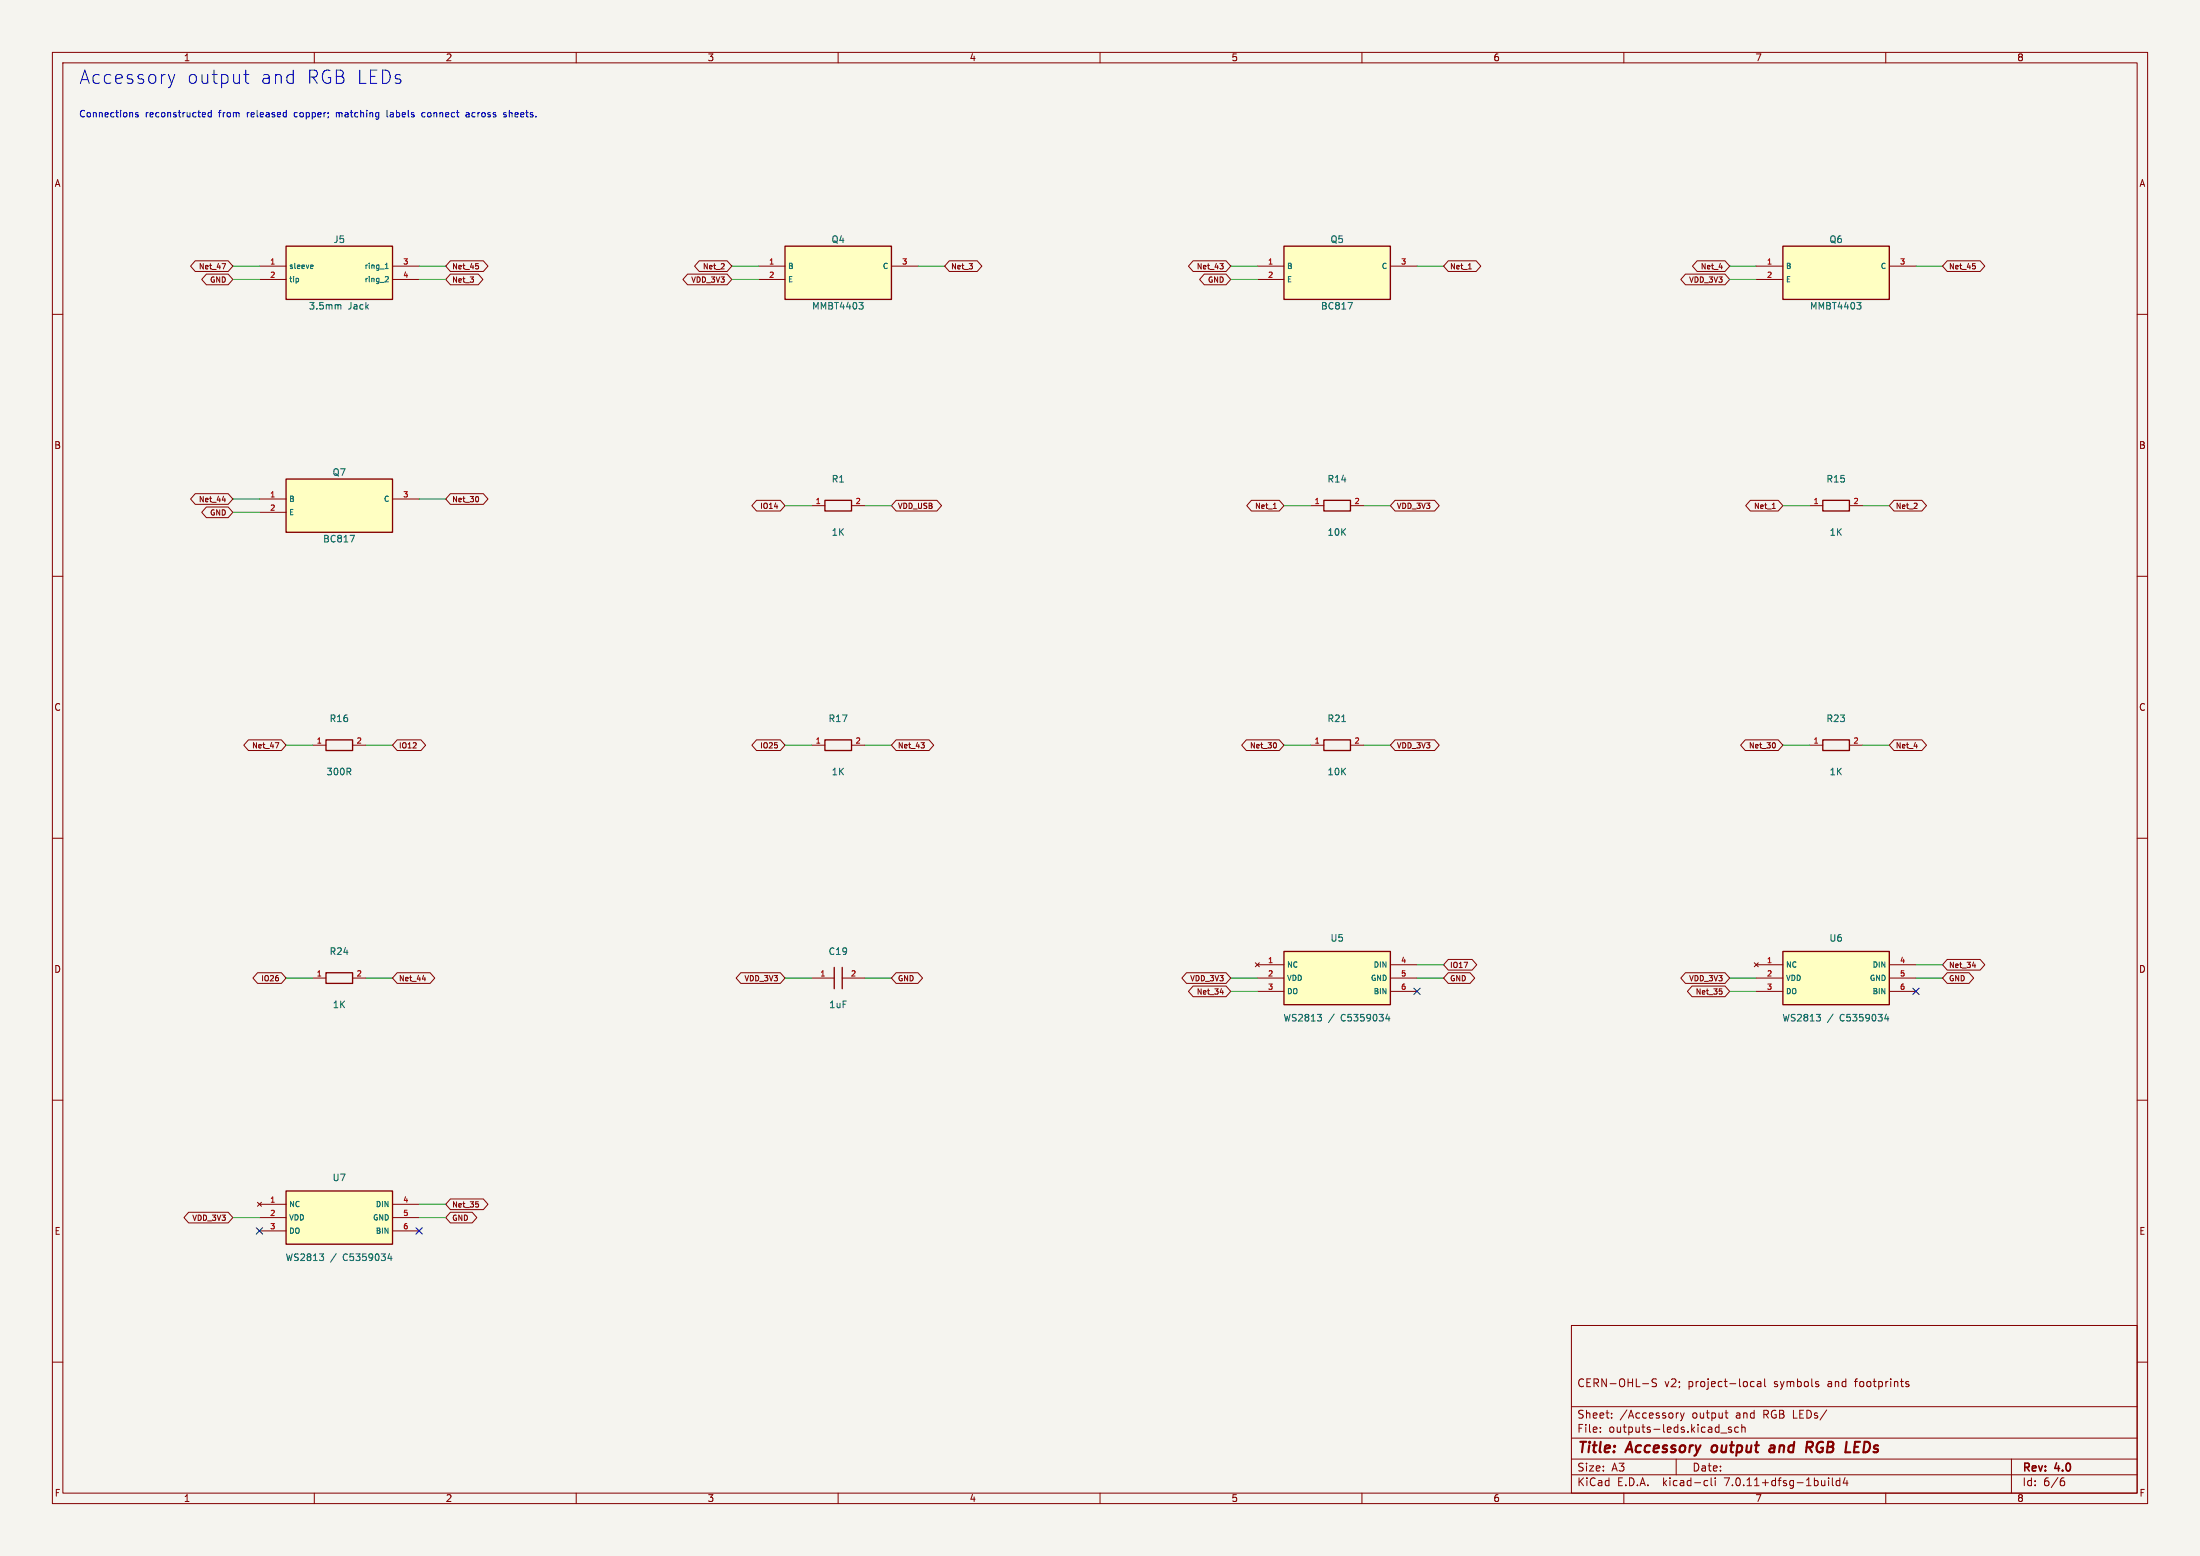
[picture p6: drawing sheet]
(kicad_sch (version 20230121) (generator eeschema) (paper "A3") (title_block (title "Accessory output and RGB LEDs") (rev "4.0") (comment 1 "CERN-OHL-S v2; project-local symbols and footprints")) (lib_symbols (symbol "DTT_Production:J5" (pin_names (offset 0.508)) (in_bom yes) (on_board yes) (property "Reference" "J" (at 0 4 0) (effects (font (size 1.27 1.27)))) (property "Value" "3.5mm Jack" (at 0 -4 0) (effects (font (size 1.27 1.27)))) (symbol "J5_0_1" (rectangle (start -10.16 5.08) (end 10.16 -5.08) (stroke (width 0.254) (type default)) (fill (type background)))) (symbol "J5_1_1" (pin passive line (at -15.24 1.27 0) (length 5.08) (name "sleeve" (effects (font (size 1.016 1.016)))) (number "1" (effects (font (size 1.016 1.016)))))(pin passive line (at -15.24 -1.27 0) (length 5.08) (name "tip" (effects (font (size 1.016 1.016)))) (number "2" (effects (font (size 1.016 1.016)))))(pin passive line (at 15.24 1.27 180) (length 5.08) (name "ring_1" (effects (font (size 1.016 1.016)))) (number "3" (effects (font (size 1.016 1.016)))))(pin passive line (at 15.24 -1.27 180) (length 5.08) (name "ring_2" (effects (font (size 1.016 1.016)))) (number "4" (effects (font (size 1.016 1.016)))))))(symbol "DTT_Production:Q4" (pin_names (offset 0.508)) (in_bom yes) (on_board yes) (property "Reference" "Q" (at 0 4 0) (effects (font (size 1.27 1.27)))) (property "Value" "MMBT4403" (at 0 -4 0) (effects (font (size 1.27 1.27)))) (symbol "Q4_0_1" (rectangle (start -10.16 5.08) (end 10.16 -5.08) (stroke (width 0.254) (type default)) (fill (type background)))) (symbol "Q4_1_1" (pin passive line (at -15.24 1.27 0) (length 5.08) (name "B" (effects (font (size 1.016 1.016)))) (number "1" (effects (font (size 1.016 1.016)))))(pin passive line (at -15.24 -1.27 0) (length 5.08) (name "E" (effects (font (size 1.016 1.016)))) (number "2" (effects (font (size 1.016 1.016)))))(pin passive line (at 15.24 1.27 180) (length 5.08) (name "C" (effects (font (size 1.016 1.016)))) (number "3" (effects (font (size 1.016 1.016)))))))(symbol "DTT_Production:Q5" (pin_names (offset 0.508)) (in_bom yes) (on_board yes) (property "Reference" "Q" (at 0 4 0) (effects (font (size 1.27 1.27)))) (property "Value" "BC817" (at 0 -4 0) (effects (font (size 1.27 1.27)))) (symbol "Q5_0_1" (rectangle (start -10.16 5.08) (end 10.16 -5.08) (stroke (width 0.254) (type default)) (fill (type background)))) (symbol "Q5_1_1" (pin passive line (at -15.24 1.27 0) (length 5.08) (name "B" (effects (font (size 1.016 1.016)))) (number "1" (effects (font (size 1.016 1.016)))))(pin passive line (at -15.24 -1.27 0) (length 5.08) (name "E" (effects (font (size 1.016 1.016)))) (number "2" (effects (font (size 1.016 1.016)))))(pin passive line (at 15.24 1.27 180) (length 5.08) (name "C" (effects (font (size 1.016 1.016)))) (number "3" (effects (font (size 1.016 1.016)))))))(symbol "DTT_Production:Q6" (pin_names (offset 0.508)) (in_bom yes) (on_board yes) (property "Reference" "Q" (at 0 4 0) (effects (font (size 1.27 1.27)))) (property "Value" "MMBT4403" (at 0 -4 0) (effects (font (size 1.27 1.27)))) (symbol "Q6_0_1" (rectangle (start -10.16 5.08) (end 10.16 -5.08) (stroke (width 0.254) (type default)) (fill (type background)))) (symbol "Q6_1_1" (pin passive line (at -15.24 1.27 0) (length 5.08) (name "B" (effects (font (size 1.016 1.016)))) (number "1" (effects (font (size 1.016 1.016)))))(pin passive line (at -15.24 -1.27 0) (length 5.08) (name "E" (effects (font (size 1.016 1.016)))) (number "2" (effects (font (size 1.016 1.016)))))(pin passive line (at 15.24 1.27 180) (length 5.08) (name "C" (effects (font (size 1.016 1.016)))) (number "3" (effects (font (size 1.016 1.016)))))))(symbol "DTT_Production:Q7" (pin_names (offset 0.508)) (in_bom yes) (on_board yes) (property "Reference" "Q" (at 0 4 0) (effects (font (size 1.27 1.27)))) (property "Value" "BC817" (at 0 -4 0) (effects (font (size 1.27 1.27)))) (symbol "Q7_0_1" (rectangle (start -10.16 5.08) (end 10.16 -5.08) (stroke (width 0.254) (type default)) (fill (type background)))) (symbol "Q7_1_1" (pin passive line (at -15.24 1.27 0) (length 5.08) (name "B" (effects (font (size 1.016 1.016)))) (number "1" (effects (font (size 1.016 1.016)))))(pin passive line (at -15.24 -1.27 0) (length 5.08) (name "E" (effects (font (size 1.016 1.016)))) (number "2" (effects (font (size 1.016 1.016)))))(pin passive line (at 15.24 1.27 180) (length 5.08) (name "C" (effects (font (size 1.016 1.016)))) (number "3" (effects (font (size 1.016 1.016)))))))(symbol "DTT_Production:R1" (pin_names (offset 0.508)) (in_bom yes) (on_board yes) (property "Reference" "R" (at 0 4 0) (effects (font (size 1.27 1.27)))) (property "Value" "1K" (at 0 -4 0) (effects (font (size 1.27 1.27)))) (symbol "R1_0_1" (rectangle (start -2.54 1.016) (end 2.54 -1.016) (stroke (width 0.254) (type default)) (fill (type none)))) (symbol "R1_1_1" (pin passive line (at -5.08 0 0) (length 2.54) (name "~" (effects (font (size 1.016 1.016)))) (number "1" (effects (font (size 1.016 1.016)))))(pin passive line (at 5.08 0 180) (length 2.54) (name "~" (effects (font (size 1.016 1.016)))) (number "2" (effects (font (size 1.016 1.016)))))))(symbol "DTT_Production:R14" (pin_names (offset 0.508)) (in_bom yes) (on_board yes) (property "Reference" "R" (at 0 4 0) (effects (font (size 1.27 1.27)))) (property "Value" "10K" (at 0 -4 0) (effects (font (size 1.27 1.27)))) (symbol "R14_0_1" (rectangle (start -2.54 1.016) (end 2.54 -1.016) (stroke (width 0.254) (type default)) (fill (type none)))) (symbol "R14_1_1" (pin passive line (at -5.08 0 0) (length 2.54) (name "~" (effects (font (size 1.016 1.016)))) (number "1" (effects (font (size 1.016 1.016)))))(pin passive line (at 5.08 0 180) (length 2.54) (name "~" (effects (font (size 1.016 1.016)))) (number "2" (effects (font (size 1.016 1.016)))))))(symbol "DTT_Production:R15" (pin_names (offset 0.508)) (in_bom yes) (on_board yes) (property "Reference" "R" (at 0 4 0) (effects (font (size 1.27 1.27)))) (property "Value" "1K" (at 0 -4 0) (effects (font (size 1.27 1.27)))) (symbol "R15_0_1" (rectangle (start -2.54 1.016) (end 2.54 -1.016) (stroke (width 0.254) (type default)) (fill (type none)))) (symbol "R15_1_1" (pin passive line (at -5.08 0 0) (length 2.54) (name "~" (effects (font (size 1.016 1.016)))) (number "1" (effects (font (size 1.016 1.016)))))(pin passive line (at 5.08 0 180) (length 2.54) (name "~" (effects (font (size 1.016 1.016)))) (number "2" (effects (font (size 1.016 1.016)))))))(symbol "DTT_Production:R16" (pin_names (offset 0.508)) (in_bom yes) (on_board yes) (property "Reference" "R" (at 0 4 0) (effects (font (size 1.27 1.27)))) (property "Value" "300R" (at 0 -4 0) (effects (font (size 1.27 1.27)))) (symbol "R16_0_1" (rectangle (start -2.54 1.016) (end 2.54 -1.016) (stroke (width 0.254) (type default)) (fill (type none)))) (symbol "R16_1_1" (pin passive line (at -5.08 0 0) (length 2.54) (name "~" (effects (font (size 1.016 1.016)))) (number "1" (effects (font (size 1.016 1.016)))))(pin passive line (at 5.08 0 180) (length 2.54) (name "~" (effects (font (size 1.016 1.016)))) (number "2" (effects (font (size 1.016 1.016)))))))(symbol "DTT_Production:R17" (pin_names (offset 0.508)) (in_bom yes) (on_board yes) (property "Reference" "R" (at 0 4 0) (effects (font (size 1.27 1.27)))) (property "Value" "1K" (at 0 -4 0) (effects (font (size 1.27 1.27)))) (symbol "R17_0_1" (rectangle (start -2.54 1.016) (end 2.54 -1.016) (stroke (width 0.254) (type default)) (fill (type none)))) (symbol "R17_1_1" (pin passive line (at -5.08 0 0) (length 2.54) (name "~" (effects (font (size 1.016 1.016)))) (number "1" (effects (font (size 1.016 1.016)))))(pin passive line (at 5.08 0 180) (length 2.54) (name "~" (effects (font (size 1.016 1.016)))) (number "2" (effects (font (size 1.016 1.016)))))))(symbol "DTT_Production:R21" (pin_names (offset 0.508)) (in_bom yes) (on_board yes) (property "Reference" "R" (at 0 4 0) (effects (font (size 1.27 1.27)))) (property "Value" "10K" (at 0 -4 0) (effects (font (size 1.27 1.27)))) (symbol "R21_0_1" (rectangle (start -2.54 1.016) (end 2.54 -1.016) (stroke (width 0.254) (type default)) (fill (type none)))) (symbol "R21_1_1" (pin passive line (at -5.08 0 0) (length 2.54) (name "~" (effects (font (size 1.016 1.016)))) (number "1" (effects (font (size 1.016 1.016)))))(pin passive line (at 5.08 0 180) (length 2.54) (name "~" (effects (font (size 1.016 1.016)))) (number "2" (effects (font (size 1.016 1.016)))))))(symbol "DTT_Production:R23" (pin_names (offset 0.508)) (in_bom yes) (on_board yes) (property "Reference" "R" (at 0 4 0) (effects (font (size 1.27 1.27)))) (property "Value" "1K" (at 0 -4 0) (effects (font (size 1.27 1.27)))) (symbol "R23_0_1" (rectangle (start -2.54 1.016) (end 2.54 -1.016) (stroke (width 0.254) (type default)) (fill (type none)))) (symbol "R23_1_1" (pin passive line (at -5.08 0 0) (length 2.54) (name "~" (effects (font (size 1.016 1.016)))) (number "1" (effects (font (size 1.016 1.016)))))(pin passive line (at 5.08 0 180) (length 2.54) (name "~" (effects (font (size 1.016 1.016)))) (number "2" (effects (font (size 1.016 1.016)))))))(symbol "DTT_Production:R24" (pin_names (offset 0.508)) (in_bom yes) (on_board yes) (property "Reference" "R" (at 0 4 0) (effects (font (size 1.27 1.27)))) (property "Value" "1K" (at 0 -4 0) (effects (font (size 1.27 1.27)))) (symbol "R24_0_1" (rectangle (start -2.54 1.016) (end 2.54 -1.016) (stroke (width 0.254) (type default)) (fill (type none)))) (symbol "R24_1_1" (pin passive line (at -5.08 0 0) (length 2.54) (name "~" (effects (font (size 1.016 1.016)))) (number "1" (effects (font (size 1.016 1.016)))))(pin passive line (at 5.08 0 180) (length 2.54) (name "~" (effects (font (size 1.016 1.016)))) (number "2" (effects (font (size 1.016 1.016)))))))(symbol "DTT_Production:C19" (pin_names (offset 0.508)) (in_bom yes) (on_board yes) (property "Reference" "C" (at 0 4 0) (effects (font (size 1.27 1.27)))) (property "Value" "1uF" (at 0 -4 0) (effects (font (size 1.27 1.27)))) (symbol "C19_0_1" (polyline (pts (xy -0.762 -2.032) (xy -0.762 2.032)) (stroke (width 0.254) (type default)) (fill (type none)))(polyline (pts (xy 0.762 -2.032) (xy 0.762 2.032)) (stroke (width 0.254) (type default)) (fill (type none)))) (symbol "C19_1_1" (pin passive line (at -5.08 0 0) (length 4.318) (name "~" (effects (font (size 1.016 1.016)))) (number "1" (effects (font (size 1.016 1.016)))))(pin passive line (at 5.08 0 180) (length 4.318) (name "~" (effects (font (size 1.016 1.016)))) (number "2" (effects (font (size 1.016 1.016)))))))(symbol "DTT_Production:U5" (pin_names (offset 0.508)) (in_bom yes) (on_board yes) (property "Reference" "U" (at 0 4 0) (effects (font (size 1.27 1.27)))) (property "Value" "WS2813 / C5359034" (at 0 -4 0) (effects (font (size 1.27 1.27)))) (symbol "U5_0_1" (rectangle (start -10.16 5.08) (end 10.16 -5.08) (stroke (width 0.254) (type default)) (fill (type background)))) (symbol "U5_1_1" (pin no_connect line (at -15.24 2.54 0) (length 5.08) (name "NC" (effects (font (size 1.016 1.016)))) (number "1" (effects (font (size 1.016 1.016)))))(pin power_in line (at -15.24 0.0 0) (length 5.08) (name "VDD" (effects (font (size 1.016 1.016)))) (number "2" (effects (font (size 1.016 1.016)))))(pin output line (at -15.24 -2.54 0) (length 5.08) (name "DO" (effects (font (size 1.016 1.016)))) (number "3" (effects (font (size 1.016 1.016)))))(pin input line (at 15.24 2.54 180) (length 5.08) (name "DIN" (effects (font (size 1.016 1.016)))) (number "4" (effects (font (size 1.016 1.016)))))(pin power_in line (at 15.24 0.0 180) (length 5.08) (name "GND" (effects (font (size 1.016 1.016)))) (number "5" (effects (font (size 1.016 1.016)))))(pin input line (at 15.24 -2.54 180) (length 5.08) (name "BIN" (effects (font (size 1.016 1.016)))) (number "6" (effects (font (size 1.016 1.016)))))))(symbol "DTT_Production:U6" (pin_names (offset 0.508)) (in_bom yes) (on_board yes) (property "Reference" "U" (at 0 4 0) (effects (font (size 1.27 1.27)))) (property "Value" "WS2813 / C5359034" (at 0 -4 0) (effects (font (size 1.27 1.27)))) (symbol "U6_0_1" (rectangle (start -10.16 5.08) (end 10.16 -5.08) (stroke (width 0.254) (type default)) (fill (type background)))) (symbol "U6_1_1" (pin no_connect line (at -15.24 2.54 0) (length 5.08) (name "NC" (effects (font (size 1.016 1.016)))) (number "1" (effects (font (size 1.016 1.016)))))(pin power_in line (at -15.24 0.0 0) (length 5.08) (name "VDD" (effects (font (size 1.016 1.016)))) (number "2" (effects (font (size 1.016 1.016)))))(pin output line (at -15.24 -2.54 0) (length 5.08) (name "DO" (effects (font (size 1.016 1.016)))) (number "3" (effects (font (size 1.016 1.016)))))(pin input line (at 15.24 2.54 180) (length 5.08) (name "DIN" (effects (font (size 1.016 1.016)))) (number "4" (effects (font (size 1.016 1.016)))))(pin power_in line (at 15.24 0.0 180) (length 5.08) (name "GND" (effects (font (size 1.016 1.016)))) (number "5" (effects (font (size 1.016 1.016)))))(pin input line (at 15.24 -2.54 180) (length 5.08) (name "BIN" (effects (font (size 1.016 1.016)))) (number "6" (effects (font (size 1.016 1.016)))))))(symbol "DTT_Production:U7" (pin_names (offset 0.508)) (in_bom yes) (on_board yes) (property "Reference" "U" (at 0 4 0) (effects (font (size 1.27 1.27)))) (property "Value" "WS2813 / C5359034" (at 0 -4 0) (effects (font (size 1.27 1.27)))) (symbol "U7_0_1" (rectangle (start -10.16 5.08) (end 10.16 -5.08) (stroke (width 0.254) (type default)) (fill (type background)))) (symbol "U7_1_1" (pin no_connect line (at -15.24 2.54 0) (length 5.08) (name "NC" (effects (font (size 1.016 1.016)))) (number "1" (effects (font (size 1.016 1.016)))))(pin power_in line (at -15.24 0.0 0) (length 5.08) (name "VDD" (effects (font (size 1.016 1.016)))) (number "2" (effects (font (size 1.016 1.016)))))(pin output line (at -15.24 -2.54 0) (length 5.08) (name "DO" (effects (font (size 1.016 1.016)))) (number "3" (effects (font (size 1.016 1.016)))))(pin input line (at 15.24 2.54 180) (length 5.08) (name "DIN" (effects (font (size 1.016 1.016)))) (number "4" (effects (font (size 1.016 1.016)))))(pin power_in line (at 15.24 0.0 180) (length 5.08) (name "GND" (effects (font (size 1.016 1.016)))) (number "5" (effects (font (size 1.016 1.016)))))(pin input line (at 15.24 -2.54 180) (length 5.08) (name "BIN" (effects (font (size 1.016 1.016)))) (number "6" (effects (font (size 1.016 1.016)))))))) (text "Accessory output and RGB LEDs" (at 15 15 0) (effects (font (size 2.54 2.54)) (justify left)))(text "Connections reconstructed from released copper; matching labels connect across sheets." (at 15 22 0) (effects (font (size 1.27 1.27)) (justify left)))(symbol (lib_id "DTT_Production:J5") (at 64.77 52.07 0) (unit 1) (in_bom yes) (on_board yes) (dnp no) (property "Reference" "J5" (at 64.77 45.72 0) (effects (font (size 1.27 1.27))))(property "Value" "3.5mm Jack" (at 64.77 58.42 0) (effects (font (size 1.27 1.27))))(property "Footprint" "217A_dttrainer_rev4:J5" (at 64.77 52.07 0) (effects (font (size 1.27 1.27)) hide))(property "Datasheet" "" (at 64.77 52.07 0) (effects (font (size 1.27 1.27)) hide))(property "LCSC" "C431535" (at 64.77 52.07 0) (effects (font (size 1.27 1.27)) hide)) (pin "1")(pin "2")(pin "3")(pin "4"))(wire (pts (xy 49.53 50.8) (xy 44.45 50.8)) (stroke (width 0) (type default)))(global_label "Net_47" (shape bidirectional) (at 44.45 50.8 180) (effects (font (size 1.016 1.016)) (justify right)) (property "Intersheetrefs" "${INTERSHEET_REFS}" (at 44.45 50.8 0) (effects (font (size 1.27 1.27)) hide)))(wire (pts (xy 49.53 53.34) (xy 44.45 53.34)) (stroke (width 0) (type default)))(global_label "GND" (shape bidirectional) (at 44.45 53.34 180) (effects (font (size 1.016 1.016)) (justify right)) (property "Intersheetrefs" "${INTERSHEET_REFS}" (at 44.45 53.34 0) (effects (font (size 1.27 1.27)) hide)))(wire (pts (xy 80.01 50.8) (xy 85.09 50.8)) (stroke (width 0) (type default)))(global_label "Net_45" (shape bidirectional) (at 85.09 50.8 0) (effects (font (size 1.016 1.016)) (justify left)) (property "Intersheetrefs" "${INTERSHEET_REFS}" (at 85.09 50.8 0) (effects (font (size 1.27 1.27)) hide)))(wire (pts (xy 80.01 53.34) (xy 85.09 53.34)) (stroke (width 0) (type default)))(global_label "Net_3" (shape bidirectional) (at 85.09 53.34 0) (effects (font (size 1.016 1.016)) (justify left)) (property "Intersheetrefs" "${INTERSHEET_REFS}" (at 85.09 53.34 0) (effects (font (size 1.27 1.27)) hide)))(symbol (lib_id "DTT_Production:Q4") (at 160.02 52.07 0) (unit 1) (in_bom yes) (on_board yes) (dnp no) (property "Reference" "Q4" (at 160.02 45.72 0) (effects (font (size 1.27 1.27))))(property "Value" "MMBT4403" (at 160.02 58.42 0) (effects (font (size 1.27 1.27))))(property "Footprint" "217A_dttrainer_rev4:Q4" (at 160.02 52.07 0) (effects (font (size 1.27 1.27)) hide))(property "Datasheet" "" (at 160.02 52.07 0) (effects (font (size 1.27 1.27)) hide))(property "LCSC" "C78864" (at 160.02 52.07 0) (effects (font (size 1.27 1.27)) hide)) (pin "1")(pin "2")(pin "3"))(wire (pts (xy 144.78 50.8) (xy 139.7 50.8)) (stroke (width 0) (type default)))(global_label "Net_2" (shape bidirectional) (at 139.7 50.8 180) (effects (font (size 1.016 1.016)) (justify right)) (property "Intersheetrefs" "${INTERSHEET_REFS}" (at 139.7 50.8 0) (effects (font (size 1.27 1.27)) hide)))(wire (pts (xy 144.78 53.34) (xy 139.7 53.34)) (stroke (width 0) (type default)))(global_label "VDD_3V3" (shape bidirectional) (at 139.7 53.34 180) (effects (font (size 1.016 1.016)) (justify right)) (property "Intersheetrefs" "${INTERSHEET_REFS}" (at 139.7 53.34 0) (effects (font (size 1.27 1.27)) hide)))(wire (pts (xy 175.26 50.8) (xy 180.34 50.8)) (stroke (width 0) (type default)))(global_label "Net_3" (shape bidirectional) (at 180.34 50.8 0) (effects (font (size 1.016 1.016)) (justify left)) (property "Intersheetrefs" "${INTERSHEET_REFS}" (at 180.34 50.8 0) (effects (font (size 1.27 1.27)) hide)))(symbol (lib_id "DTT_Production:Q5") (at 255.27 52.07 0) (unit 1) (in_bom yes) (on_board yes) (dnp no) (property "Reference" "Q5" (at 255.27 45.72 0) (effects (font (size 1.27 1.27))))(property "Value" "BC817" (at 255.27 58.42 0) (effects (font (size 1.27 1.27))))(property "Footprint" "217A_dttrainer_rev4:Q5" (at 255.27 52.07 0) (effects (font (size 1.27 1.27)) hide))(property "Datasheet" "" (at 255.27 52.07 0) (effects (font (size 1.27 1.27)) hide))(property "LCSC" "C8658" (at 255.27 52.07 0) (effects (font (size 1.27 1.27)) hide)) (pin "1")(pin "2")(pin "3"))(wire (pts (xy 240.03 50.8) (xy 234.95 50.8)) (stroke (width 0) (type default)))(global_label "Net_43" (shape bidirectional) (at 234.95 50.8 180) (effects (font (size 1.016 1.016)) (justify right)) (property "Intersheetrefs" "${INTERSHEET_REFS}" (at 234.95 50.8 0) (effects (font (size 1.27 1.27)) hide)))(wire (pts (xy 240.03 53.34) (xy 234.95 53.34)) (stroke (width 0) (type default)))(global_label "GND" (shape bidirectional) (at 234.95 53.34 180) (effects (font (size 1.016 1.016)) (justify right)) (property "Intersheetrefs" "${INTERSHEET_REFS}" (at 234.95 53.34 0) (effects (font (size 1.27 1.27)) hide)))(wire (pts (xy 270.51 50.8) (xy 275.59 50.8)) (stroke (width 0) (type default)))(global_label "Net_1" (shape bidirectional) (at 275.59 50.8 0) (effects (font (size 1.016 1.016)) (justify left)) (property "Intersheetrefs" "${INTERSHEET_REFS}" (at 275.59 50.8 0) (effects (font (size 1.27 1.27)) hide)))(symbol (lib_id "DTT_Production:Q6") (at 350.52 52.07 0) (unit 1) (in_bom yes) (on_board yes) (dnp no) (property "Reference" "Q6" (at 350.52 45.72 0) (effects (font (size 1.27 1.27))))(property "Value" "MMBT4403" (at 350.52 58.42 0) (effects (font (size 1.27 1.27))))(property "Footprint" "217A_dttrainer_rev4:Q6" (at 350.52 52.07 0) (effects (font (size 1.27 1.27)) hide))(property "Datasheet" "" (at 350.52 52.07 0) (effects (font (size 1.27 1.27)) hide))(property "LCSC" "C78864" (at 350.52 52.07 0) (effects (font (size 1.27 1.27)) hide)) (pin "1")(pin "2")(pin "3"))(wire (pts (xy 335.28 50.8) (xy 330.2 50.8)) (stroke (width 0) (type default)))(global_label "Net_4" (shape bidirectional) (at 330.2 50.8 180) (effects (font (size 1.016 1.016)) (justify right)) (property "Intersheetrefs" "${INTERSHEET_REFS}" (at 330.2 50.8 0) (effects (font (size 1.27 1.27)) hide)))(wire (pts (xy 335.28 53.34) (xy 330.2 53.34)) (stroke (width 0) (type default)))(global_label "VDD_3V3" (shape bidirectional) (at 330.2 53.34 180) (effects (font (size 1.016 1.016)) (justify right)) (property "Intersheetrefs" "${INTERSHEET_REFS}" (at 330.2 53.34 0) (effects (font (size 1.27 1.27)) hide)))(wire (pts (xy 365.76 50.8) (xy 370.84 50.8)) (stroke (width 0) (type default)))(global_label "Net_45" (shape bidirectional) (at 370.84 50.8 0) (effects (font (size 1.016 1.016)) (justify left)) (property "Intersheetrefs" "${INTERSHEET_REFS}" (at 370.84 50.8 0) (effects (font (size 1.27 1.27)) hide)))(symbol (lib_id "DTT_Production:Q7") (at 64.77 96.52 0) (unit 1) (in_bom yes) (on_board yes) (dnp no) (property "Reference" "Q7" (at 64.77 90.17 0) (effects (font (size 1.27 1.27))))(property "Value" "BC817" (at 64.77 102.87 0) (effects (font (size 1.27 1.27))))(property "Footprint" "217A_dttrainer_rev4:Q7" (at 64.77 96.52 0) (effects (font (size 1.27 1.27)) hide))(property "Datasheet" "" (at 64.77 96.52 0) (effects (font (size 1.27 1.27)) hide))(property "LCSC" "C8658" (at 64.77 96.52 0) (effects (font (size 1.27 1.27)) hide)) (pin "1")(pin "2")(pin "3"))(wire (pts (xy 49.53 95.25) (xy 44.45 95.25)) (stroke (width 0) (type default)))(global_label "Net_44" (shape bidirectional) (at 44.45 95.25 180) (effects (font (size 1.016 1.016)) (justify right)) (property "Intersheetrefs" "${INTERSHEET_REFS}" (at 44.45 95.25 0) (effects (font (size 1.27 1.27)) hide)))(wire (pts (xy 49.53 97.79) (xy 44.45 97.79)) (stroke (width 0) (type default)))(global_label "GND" (shape bidirectional) (at 44.45 97.79 180) (effects (font (size 1.016 1.016)) (justify right)) (property "Intersheetrefs" "${INTERSHEET_REFS}" (at 44.45 97.79 0) (effects (font (size 1.27 1.27)) hide)))(wire (pts (xy 80.01 95.25) (xy 85.09 95.25)) (stroke (width 0) (type default)))(global_label "Net_30" (shape bidirectional) (at 85.09 95.25 0) (effects (font (size 1.016 1.016)) (justify left)) (property "Intersheetrefs" "${INTERSHEET_REFS}" (at 85.09 95.25 0) (effects (font (size 1.27 1.27)) hide)))(symbol (lib_id "DTT_Production:R1") (at 160.02 96.52 0) (unit 1) (in_bom yes) (on_board yes) (dnp no) (property "Reference" "R1" (at 160.02 91.44 0) (effects (font (size 1.27 1.27))))(property "Value" "1K" (at 160.02 101.6 0) (effects (font (size 1.27 1.27))))(property "Footprint" "217A_dttrainer_rev4:R1" (at 160.02 96.52 0) (effects (font (size 1.27 1.27)) hide))(property "Datasheet" "" (at 160.02 96.52 0) (effects (font (size 1.27 1.27)) hide))(property "LCSC" "C14676" (at 160.02 96.52 0) (effects (font (size 1.27 1.27)) hide)) (pin "1")(pin "2"))(wire (pts (xy 154.94 96.52) (xy 149.86 96.52)) (stroke (width 0) (type default)))(global_label "IO14" (shape bidirectional) (at 149.86 96.52 180) (effects (font (size 1.016 1.016)) (justify right)) (property "Intersheetrefs" "${INTERSHEET_REFS}" (at 149.86 96.52 0) (effects (font (size 1.27 1.27)) hide)))(wire (pts (xy 165.1 96.52) (xy 170.18 96.52)) (stroke (width 0) (type default)))(global_label "VDD_USB" (shape bidirectional) (at 170.18 96.52 0) (effects (font (size 1.016 1.016)) (justify left)) (property "Intersheetrefs" "${INTERSHEET_REFS}" (at 170.18 96.52 0) (effects (font (size 1.27 1.27)) hide)))(symbol (lib_id "DTT_Production:R14") (at 255.27 96.52 0) (unit 1) (in_bom yes) (on_board yes) (dnp no) (property "Reference" "R14" (at 255.27 91.44 0) (effects (font (size 1.27 1.27))))(property "Value" "10K" (at 255.27 101.6 0) (effects (font (size 1.27 1.27))))(property "Footprint" "217A_dttrainer_rev4:R14" (at 255.27 96.52 0) (effects (font (size 1.27 1.27)) hide))(property "Datasheet" "" (at 255.27 96.52 0) (effects (font (size 1.27 1.27)) hide))(property "LCSC" "C99198" (at 255.27 96.52 0) (effects (font (size 1.27 1.27)) hide)) (pin "1")(pin "2"))(wire (pts (xy 250.19 96.52) (xy 245.11 96.52)) (stroke (width 0) (type default)))(global_label "Net_1" (shape bidirectional) (at 245.11 96.52 180) (effects (font (size 1.016 1.016)) (justify right)) (property "Intersheetrefs" "${INTERSHEET_REFS}" (at 245.11 96.52 0) (effects (font (size 1.27 1.27)) hide)))(wire (pts (xy 260.35 96.52) (xy 265.43 96.52)) (stroke (width 0) (type default)))(global_label "VDD_3V3" (shape bidirectional) (at 265.43 96.52 0) (effects (font (size 1.016 1.016)) (justify left)) (property "Intersheetrefs" "${INTERSHEET_REFS}" (at 265.43 96.52 0) (effects (font (size 1.27 1.27)) hide)))(symbol (lib_id "DTT_Production:R15") (at 350.52 96.52 0) (unit 1) (in_bom yes) (on_board yes) (dnp no) (property "Reference" "R15" (at 350.52 91.44 0) (effects (font (size 1.27 1.27))))(property "Value" "1K" (at 350.52 101.6 0) (effects (font (size 1.27 1.27))))(property "Footprint" "217A_dttrainer_rev4:R15" (at 350.52 96.52 0) (effects (font (size 1.27 1.27)) hide))(property "Datasheet" "" (at 350.52 96.52 0) (effects (font (size 1.27 1.27)) hide))(property "LCSC" "C14676" (at 350.52 96.52 0) (effects (font (size 1.27 1.27)) hide)) (pin "1")(pin "2"))(wire (pts (xy 345.44 96.52) (xy 340.36 96.52)) (stroke (width 0) (type default)))(global_label "Net_1" (shape bidirectional) (at 340.36 96.52 180) (effects (font (size 1.016 1.016)) (justify right)) (property "Intersheetrefs" "${INTERSHEET_REFS}" (at 340.36 96.52 0) (effects (font (size 1.27 1.27)) hide)))(wire (pts (xy 355.6 96.52) (xy 360.68 96.52)) (stroke (width 0) (type default)))(global_label "Net_2" (shape bidirectional) (at 360.68 96.52 0) (effects (font (size 1.016 1.016)) (justify left)) (property "Intersheetrefs" "${INTERSHEET_REFS}" (at 360.68 96.52 0) (effects (font (size 1.27 1.27)) hide)))(symbol (lib_id "DTT_Production:R16") (at 64.77 142.24 0) (unit 1) (in_bom yes) (on_board yes) (dnp no) (property "Reference" "R16" (at 64.77 137.16 0) (effects (font (size 1.27 1.27))))(property "Value" "300R" (at 64.77 147.32 0) (effects (font (size 1.27 1.27))))(property "Footprint" "217A_dttrainer_rev4:R16" (at 64.77 142.24 0) (effects (font (size 1.27 1.27)) hide))(property "Datasheet" "" (at 64.77 142.24 0) (effects (font (size 1.27 1.27)) hide))(property "LCSC" "C137637" (at 64.77 142.24 0) (effects (font (size 1.27 1.27)) hide)) (pin "1")(pin "2"))(wire (pts (xy 59.69 142.24) (xy 54.61 142.24)) (stroke (width 0) (type default)))(global_label "Net_47" (shape bidirectional) (at 54.61 142.24 180) (effects (font (size 1.016 1.016)) (justify right)) (property "Intersheetrefs" "${INTERSHEET_REFS}" (at 54.61 142.24 0) (effects (font (size 1.27 1.27)) hide)))(wire (pts (xy 69.85 142.24) (xy 74.93 142.24)) (stroke (width 0) (type default)))(global_label "IO12" (shape bidirectional) (at 74.93 142.24 0) (effects (font (size 1.016 1.016)) (justify left)) (property "Intersheetrefs" "${INTERSHEET_REFS}" (at 74.93 142.24 0) (effects (font (size 1.27 1.27)) hide)))(symbol (lib_id "DTT_Production:R17") (at 160.02 142.24 0) (unit 1) (in_bom yes) (on_board yes) (dnp no) (property "Reference" "R17" (at 160.02 137.16 0) (effects (font (size 1.27 1.27))))(property "Value" "1K" (at 160.02 147.32 0) (effects (font (size 1.27 1.27))))(property "Footprint" "217A_dttrainer_rev4:R17" (at 160.02 142.24 0) (effects (font (size 1.27 1.27)) hide))(property "Datasheet" "" (at 160.02 142.24 0) (effects (font (size 1.27 1.27)) hide))(property "LCSC" "C14676" (at 160.02 142.24 0) (effects (font (size 1.27 1.27)) hide)) (pin "1")(pin "2"))(wire (pts (xy 154.94 142.24) (xy 149.86 142.24)) (stroke (width 0) (type default)))(global_label "IO25" (shape bidirectional) (at 149.86 142.24 180) (effects (font (size 1.016 1.016)) (justify right)) (property "Intersheetrefs" "${INTERSHEET_REFS}" (at 149.86 142.24 0) (effects (font (size 1.27 1.27)) hide)))(wire (pts (xy 165.1 142.24) (xy 170.18 142.24)) (stroke (width 0) (type default)))(global_label "Net_43" (shape bidirectional) (at 170.18 142.24 0) (effects (font (size 1.016 1.016)) (justify left)) (property "Intersheetrefs" "${INTERSHEET_REFS}" (at 170.18 142.24 0) (effects (font (size 1.27 1.27)) hide)))(symbol (lib_id "DTT_Production:R21") (at 255.27 142.24 0) (unit 1) (in_bom yes) (on_board yes) (dnp no) (property "Reference" "R21" (at 255.27 137.16 0) (effects (font (size 1.27 1.27))))(property "Value" "10K" (at 255.27 147.32 0) (effects (font (size 1.27 1.27))))(property "Footprint" "217A_dttrainer_rev4:R21" (at 255.27 142.24 0) (effects (font (size 1.27 1.27)) hide))(property "Datasheet" "" (at 255.27 142.24 0) (effects (font (size 1.27 1.27)) hide))(property "LCSC" "C99198" (at 255.27 142.24 0) (effects (font (size 1.27 1.27)) hide)) (pin "1")(pin "2"))(wire (pts (xy 250.19 142.24) (xy 245.11 142.24)) (stroke (width 0) (type default)))(global_label "Net_30" (shape bidirectional) (at 245.11 142.24 180) (effects (font (size 1.016 1.016)) (justify right)) (property "Intersheetrefs" "${INTERSHEET_REFS}" (at 245.11 142.24 0) (effects (font (size 1.27 1.27)) hide)))(wire (pts (xy 260.35 142.24) (xy 265.43 142.24)) (stroke (width 0) (type default)))(global_label "VDD_3V3" (shape bidirectional) (at 265.43 142.24 0) (effects (font (size 1.016 1.016)) (justify left)) (property "Intersheetrefs" "${INTERSHEET_REFS}" (at 265.43 142.24 0) (effects (font (size 1.27 1.27)) hide)))(symbol (lib_id "DTT_Production:R23") (at 350.52 142.24 0) (unit 1) (in_bom yes) (on_board yes) (dnp no) (property "Reference" "R23" (at 350.52 137.16 0) (effects (font (size 1.27 1.27))))(property "Value" "1K" (at 350.52 147.32 0) (effects (font (size 1.27 1.27))))(property "Footprint" "217A_dttrainer_rev4:R23" (at 350.52 142.24 0) (effects (font (size 1.27 1.27)) hide))(property "Datasheet" "" (at 350.52 142.24 0) (effects (font (size 1.27 1.27)) hide))(property "LCSC" "C14676" (at 350.52 142.24 0) (effects (font (size 1.27 1.27)) hide)) (pin "1")(pin "2"))(wire (pts (xy 345.44 142.24) (xy 340.36 142.24)) (stroke (width 0) (type default)))(global_label "Net_30" (shape bidirectional) (at 340.36 142.24 180) (effects (font (size 1.016 1.016)) (justify right)) (property "Intersheetrefs" "${INTERSHEET_REFS}" (at 340.36 142.24 0) (effects (font (size 1.27 1.27)) hide)))(wire (pts (xy 355.6 142.24) (xy 360.68 142.24)) (stroke (width 0) (type default)))(global_label "Net_4" (shape bidirectional) (at 360.68 142.24 0) (effects (font (size 1.016 1.016)) (justify left)) (property "Intersheetrefs" "${INTERSHEET_REFS}" (at 360.68 142.24 0) (effects (font (size 1.27 1.27)) hide)))(symbol (lib_id "DTT_Production:R24") (at 64.77 186.69 0) (unit 1) (in_bom yes) (on_board yes) (dnp no) (property "Reference" "R24" (at 64.77 181.61 0) (effects (font (size 1.27 1.27))))(property "Value" "1K" (at 64.77 191.77 0) (effects (font (size 1.27 1.27))))(property "Footprint" "217A_dttrainer_rev4:R24" (at 64.77 186.69 0) (effects (font (size 1.27 1.27)) hide))(property "Datasheet" "" (at 64.77 186.69 0) (effects (font (size 1.27 1.27)) hide))(property "LCSC" "C14676" (at 64.77 186.69 0) (effects (font (size 1.27 1.27)) hide)) (pin "1")(pin "2"))(wire (pts (xy 59.69 186.69) (xy 54.61 186.69)) (stroke (width 0) (type default)))(global_label "IO26" (shape bidirectional) (at 54.61 186.69 180) (effects (font (size 1.016 1.016)) (justify right)) (property "Intersheetrefs" "${INTERSHEET_REFS}" (at 54.61 186.69 0) (effects (font (size 1.27 1.27)) hide)))(wire (pts (xy 69.85 186.69) (xy 74.93 186.69)) (stroke (width 0) (type default)))(global_label "Net_44" (shape bidirectional) (at 74.93 186.69 0) (effects (font (size 1.016 1.016)) (justify left)) (property "Intersheetrefs" "${INTERSHEET_REFS}" (at 74.93 186.69 0) (effects (font (size 1.27 1.27)) hide)))(symbol (lib_id "DTT_Production:C19") (at 160.02 186.69 0) (unit 1) (in_bom yes) (on_board yes) (dnp no) (property "Reference" "C19" (at 160.02 181.61 0) (effects (font (size 1.27 1.27))))(property "Value" "1uF" (at 160.02 191.77 0) (effects (font (size 1.27 1.27))))(property "Footprint" "217A_dttrainer_rev4:C19" (at 160.02 186.69 0) (effects (font (size 1.27 1.27)) hide))(property "Datasheet" "" (at 160.02 186.69 0) (effects (font (size 1.27 1.27)) hide))(property "LCSC" "C106248" (at 160.02 186.69 0) (effects (font (size 1.27 1.27)) hide)) (pin "1")(pin "2"))(wire (pts (xy 154.94 186.69) (xy 149.86 186.69)) (stroke (width 0) (type default)))(global_label "VDD_3V3" (shape bidirectional) (at 149.86 186.69 180) (effects (font (size 1.016 1.016)) (justify right)) (property "Intersheetrefs" "${INTERSHEET_REFS}" (at 149.86 186.69 0) (effects (font (size 1.27 1.27)) hide)))(wire (pts (xy 165.1 186.69) (xy 170.18 186.69)) (stroke (width 0) (type default)))(global_label "GND" (shape bidirectional) (at 170.18 186.69 0) (effects (font (size 1.016 1.016)) (justify left)) (property "Intersheetrefs" "${INTERSHEET_REFS}" (at 170.18 186.69 0) (effects (font (size 1.27 1.27)) hide)))(symbol (lib_id "DTT_Production:U5") (at 255.27 186.69 0) (unit 1) (in_bom yes) (on_board yes) (dnp no) (property "Reference" "U5" (at 255.27 179.07 0) (effects (font (size 1.27 1.27))))(property "Value" "WS2813 / C5359034" (at 255.27 194.31 0) (effects (font (size 1.27 1.27))))(property "Footprint" "217A_dttrainer_rev4:U5" (at 255.27 186.69 0) (effects (font (size 1.27 1.27)) hide))(property "Datasheet" "" (at 255.27 186.69 0) (effects (font (size 1.27 1.27)) hide))(property "LCSC" "C5359034" (at 255.27 186.69 0) (effects (font (size 1.27 1.27)) hide)) (pin "1")(pin "2")(pin "3")(pin "4")(pin "5")(pin "6"))(wire (pts (xy 240.03 186.69) (xy 234.95 186.69)) (stroke (width 0) (type default)))(global_label "VDD_3V3" (shape bidirectional) (at 234.95 186.69 180) (effects (font (size 1.016 1.016)) (justify right)) (property "Intersheetrefs" "${INTERSHEET_REFS}" (at 234.95 186.69 0) (effects (font (size 1.27 1.27)) hide)))(wire (pts (xy 240.03 189.23) (xy 234.95 189.23)) (stroke (width 0) (type default)))(global_label "Net_34" (shape bidirectional) (at 234.95 189.23 180) (effects (font (size 1.016 1.016)) (justify right)) (property "Intersheetrefs" "${INTERSHEET_REFS}" (at 234.95 189.23 0) (effects (font (size 1.27 1.27)) hide)))(wire (pts (xy 270.51 184.15) (xy 275.59 184.15)) (stroke (width 0) (type default)))(global_label "IO17" (shape bidirectional) (at 275.59 184.15 0) (effects (font (size 1.016 1.016)) (justify left)) (property "Intersheetrefs" "${INTERSHEET_REFS}" (at 275.59 184.15 0) (effects (font (size 1.27 1.27)) hide)))(wire (pts (xy 270.51 186.69) (xy 275.59 186.69)) (stroke (width 0) (type default)))(global_label "GND" (shape bidirectional) (at 275.59 186.69 0) (effects (font (size 1.016 1.016)) (justify left)) (property "Intersheetrefs" "${INTERSHEET_REFS}" (at 275.59 186.69 0) (effects (font (size 1.27 1.27)) hide)))(no_connect (at 270.51 189.23))(symbol (lib_id "DTT_Production:U6") (at 350.52 186.69 0) (unit 1) (in_bom yes) (on_board yes) (dnp no) (property "Reference" "U6" (at 350.52 179.07 0) (effects (font (size 1.27 1.27))))(property "Value" "WS2813 / C5359034" (at 350.52 194.31 0) (effects (font (size 1.27 1.27))))(property "Footprint" "217A_dttrainer_rev4:U6" (at 350.52 186.69 0) (effects (font (size 1.27 1.27)) hide))(property "Datasheet" "" (at 350.52 186.69 0) (effects (font (size 1.27 1.27)) hide))(property "LCSC" "C5359034" (at 350.52 186.69 0) (effects (font (size 1.27 1.27)) hide)) (pin "1")(pin "2")(pin "3")(pin "4")(pin "5")(pin "6"))(wire (pts (xy 335.28 186.69) (xy 330.2 186.69)) (stroke (width 0) (type default)))(global_label "VDD_3V3" (shape bidirectional) (at 330.2 186.69 180) (effects (font (size 1.016 1.016)) (justify right)) (property "Intersheetrefs" "${INTERSHEET_REFS}" (at 330.2 186.69 0) (effects (font (size 1.27 1.27)) hide)))(wire (pts (xy 335.28 189.23) (xy 330.2 189.23)) (stroke (width 0) (type default)))(global_label "Net_35" (shape bidirectional) (at 330.2 189.23 180) (effects (font (size 1.016 1.016)) (justify right)) (property "Intersheetrefs" "${INTERSHEET_REFS}" (at 330.2 189.23 0) (effects (font (size 1.27 1.27)) hide)))(wire (pts (xy 365.76 184.15) (xy 370.84 184.15)) (stroke (width 0) (type default)))(global_label "Net_34" (shape bidirectional) (at 370.84 184.15 0) (effects (font (size 1.016 1.016)) (justify left)) (property "Intersheetrefs" "${INTERSHEET_REFS}" (at 370.84 184.15 0) (effects (font (size 1.27 1.27)) hide)))(wire (pts (xy 365.76 186.69) (xy 370.84 186.69)) (stroke (width 0) (type default)))(global_label "GND" (shape bidirectional) (at 370.84 186.69 0) (effects (font (size 1.016 1.016)) (justify left)) (property "Intersheetrefs" "${INTERSHEET_REFS}" (at 370.84 186.69 0) (effects (font (size 1.27 1.27)) hide)))(no_connect (at 365.76 189.23))(symbol (lib_id "DTT_Production:U7") (at 64.77 232.41 0) (unit 1) (in_bom yes) (on_board yes) (dnp no) (property "Reference" "U7" (at 64.77 224.79 0) (effects (font (size 1.27 1.27))))(property "Value" "WS2813 / C5359034" (at 64.77 240.03 0) (effects (font (size 1.27 1.27))))(property "Footprint" "217A_dttrainer_rev4:U7" (at 64.77 232.41 0) (effects (font (size 1.27 1.27)) hide))(property "Datasheet" "" (at 64.77 232.41 0) (effects (font (size 1.27 1.27)) hide))(property "LCSC" "C5359034" (at 64.77 232.41 0) (effects (font (size 1.27 1.27)) hide)) (pin "1")(pin "2")(pin "3")(pin "4")(pin "5")(pin "6"))(wire (pts (xy 49.53 232.41) (xy 44.45 232.41)) (stroke (width 0) (type default)))(global_label "VDD_3V3" (shape bidirectional) (at 44.45 232.41 180) (effects (font (size 1.016 1.016)) (justify right)) (property "Intersheetrefs" "${INTERSHEET_REFS}" (at 44.45 232.41 0) (effects (font (size 1.27 1.27)) hide)))(no_connect (at 49.53 234.95))(wire (pts (xy 80.01 229.87) (xy 85.09 229.87)) (stroke (width 0) (type default)))(global_label "Net_35" (shape bidirectional) (at 85.09 229.87 0) (effects (font (size 1.016 1.016)) (justify left)) (property "Intersheetrefs" "${INTERSHEET_REFS}" (at 85.09 229.87 0) (effects (font (size 1.27 1.27)) hide)))(wire (pts (xy 80.01 232.41) (xy 85.09 232.41)) (stroke (width 0) (type default)))(global_label "GND" (shape bidirectional) (at 85.09 232.41 0) (effects (font (size 1.016 1.016)) (justify left)) (property "Intersheetrefs" "${INTERSHEET_REFS}" (at 85.09 232.41 0) (effects (font (size 1.27 1.27)) hide)))(no_connect (at 80.01 234.95)))
